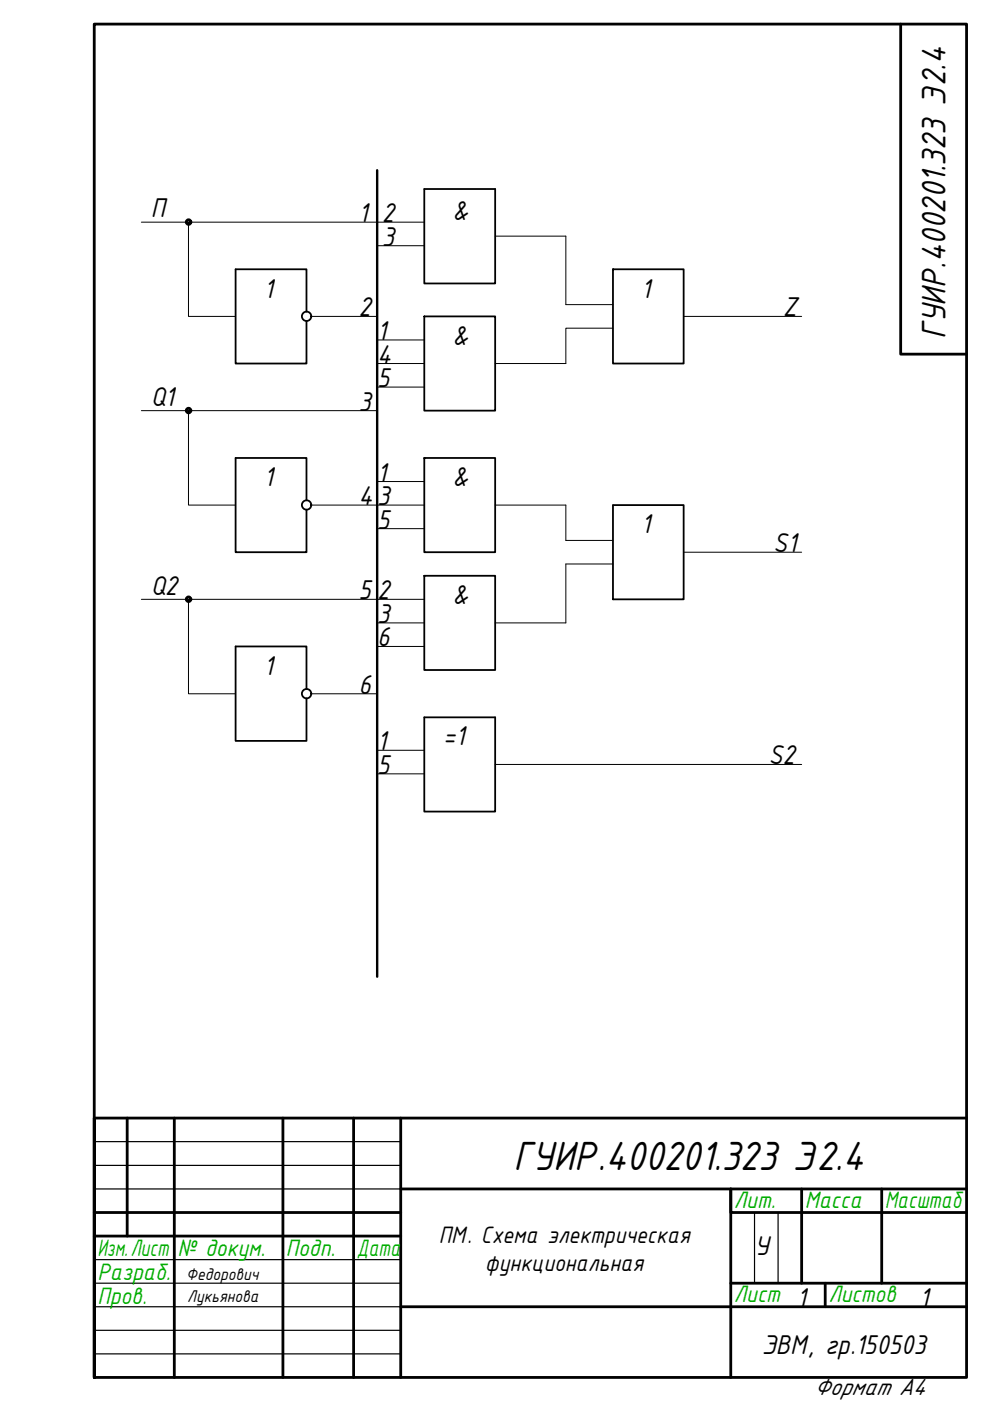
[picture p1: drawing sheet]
<svg xmlns="http://www.w3.org/2000/svg" width="210mm" height="297mm" viewBox="0 0 210 297" stroke-linecap="round" stroke-linejoin="round" font-family="sans-serif">
<!-- layer: 0 -->
<g fill="none" stroke="#000" stroke-width=".59">
<path d="M191 5.1v70h13.9M27 237.1v25M37 237.1v54.9M60 237.1v54.9M75 237.1v54.9M85 237.1v54.9M204.9 237.1h-184.9v54.9h184.9v-286.9h-184.9v286.9M20 257.1h65M85 252.1h119.9M170 252.1v20M186.9 252.1v20M204.9 257.1h-50v-5v39.9"/>
<path d="M20 262.1h65M85 277.1h119.9M154.9 272.1h50M175 272.1v5"/>
<circle cx="40" cy="47.1" r=".49"/>
<circle cx="40" cy="87" r=".49"/>
<circle cx="40" cy="127" r=".49"/>
</g>
<path d="M20 242h65M20 247.1h65M20 252.1h65M160 257.1v15M165 257.1v15M20 267.1h65M20 272.1h65M20 277.1h65M20 282.1h65M20 287h65" fill="none" stroke="#000" stroke-width=".25"/>
<path d="M80 36.1v171" fill="none" stroke="#000" stroke-width=".51"/>
<g fill="none" stroke="#000" stroke-width=".21">
<path d="M30 47.1h60M40 47.1v20h10M80 52.1h10M105 50.1h15v14.5h10M66 67.1h14M80 77.1h10M80 72.1h10M130 69.6h-10v7.5h-15M144.9 67.1h25.1M30 87.1h50M40 87.1v20h10M80 82.1h10"/>
<path d="M66 107.1h24M80 112.1h10M80 102.1h10M105 107.1h15v7.5h10M130 119.6h-10v12.5h-15M144.9 117.1h25.1M30 127.1h60M40 127.1v20h10M80 137.1h10M80 132.1h10M66 147.1h14M80 159.1h10"/>
<path d="M80 164.1h10M105 162.1h65"/>
</g>
<g fill="none" stroke="#000" stroke-width=".38">
<path d="M90 40.1h15v20h-15zM130 57.1h14.9v20h-14.9zM65 66.1v-9h-15v20h15v-9M90 67.1h15v20h-15zM90 97.1h15v20h-15zM65 106.1v-9h-15v20h15v-9M130 107.1h14.9v20h-14.9zM90 122.1h15v20h-15zM65 146.1v-9h-15v20h15v-9M90 152.1h15v20h-15z"/>
<circle cx="65" cy="67.1" r=".99"/>
<circle cx="65" cy="107.1" r=".99"/>
<circle cx="65" cy="147.1" r=".99"/>
</g>
<text font-size="9.3" x="108.9" y="248.1">ГУИР.400201.323 Э2.4</text>
<text font-size="7.8" x="200.4" y="71.8" transform="rotate(-90 200.4 71.8)">ГУИР.400201.323 Э2.4</text>
<g font-size="6.2">
<text x="32" y="46.1">П</text>
<text x="76" y="47.1">1</text>
<text x="81" y="47.1">2</text>
<text x="96" y="46.6">&amp;</text>
<text x="81" y="52.1">3</text>
<text x="56" y="63.1">1</text>
<text x="136" y="63.1">1</text>
<text x="76" y="67.1">2</text>
<text x="165.9" y="67.1">Z</text>
<text x="80" y="72.1">1</text>
<text x="80" y="77.1">4</text>
<text x="96" y="73.1">&amp;</text>
<text x="80" y="82.1">5</text>
<text x="32" y="86.1">Q1</text>
<text x="76" y="87.1">3</text>
<text x="56" y="103.1">1</text>
<text x="76" y="107.1">43</text>
<text x="80" y="102.1">1</text>
<text x="96" y="103.1">&amp;</text>
<text x="80" y="112.1">5</text>
<text x="136" y="113.1">1</text>
<text x="164" y="117.1">S1</text>
<text x="32" y="126.1">Q2</text>
<text x="76" y="127.1">52</text>
<text x="96" y="128.1">&amp;</text>
<text x="80" y="132.1">3</text>
<text x="80" y="137.1">6</text>
<text x="56" y="143.1">1</text>
<text x="76" y="147.1">6</text>
<text x="80" y="159.1">1</text>
<text x="94" y="158.1">=1</text>
<text x="80" y="164.1">5</text>
<text x="162.9" y="162.1">S2</text>
<text x="160" y="266.1">У</text>
<text x="169" y="277.1">1</text>
<text x="194.9" y="277.1">1</text>
<text x="161.5" y="287">ЭВМ, гр.150503</text>
</g>
<g font-size="5.4" fill="#00ad00">
<text x="155.6" y="256.1">Лит.</text>
<text x="170.6" y="256.1">Масса</text>
<text x="187.6" y="256.1">Масштаб</text>
<text x="20.7" y="266.3">Изм.Лист</text>
<text x="37.6" y="266.3">№ докум.</text>
<text x="60.6" y="266.3">Подп.</text>
<text x="75.6" y="266.3">Дата</text>
<text x="20.7" y="271.3">Разраб.</text>
<text x="20.7" y="276.4">Пров.</text>
<text x="155.6" y="276">Лист</text>
<text x="175.6" y="276">Листов</text>
</g>
<g font-size="5.4">
<text x="93" y="263.6">ПМ. Схема электрическая</text>
<text x="102.8" y="269.4">функциональная</text>
<text x="172.6" y="295.9">Формат А4</text>
</g>
<g font-size="3.9">
<text x="39.5" y="271.3">Федорович</text>
<text x="39.7" y="276.1">Лукьянова</text>
</g>
</svg>
